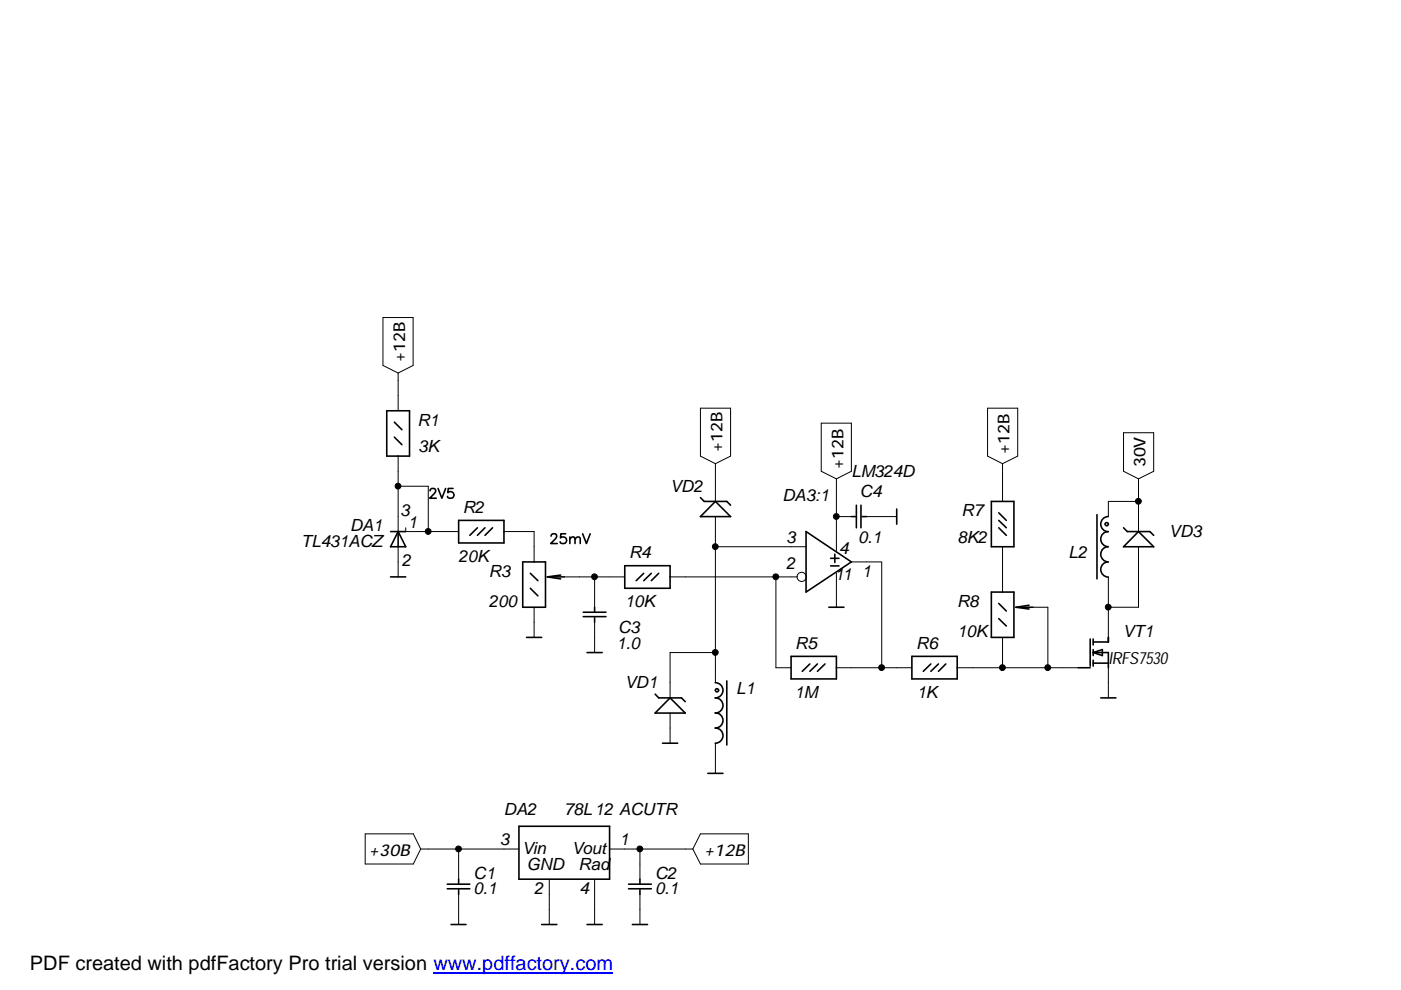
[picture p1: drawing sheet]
<svg xmlns="http://www.w3.org/2000/svg" width="297mm" height="210mm" viewBox="0 0 297 210" stroke-linecap="round" stroke-linejoin="round" font-family="sans-serif">
<g fill="#000" stroke="#000" stroke-width=".21">
<circle cx="84.4" cy="103.1" r=".62"/>
<circle cx="90.8" cy="112.7" r=".62"/>
<circle cx="151.7" cy="115.9" r=".62"/>
<circle cx="177.3" cy="109.5" r=".62"/>
<circle cx="241.4" cy="106.3" r=".62"/>
<circle cx="126" cy="122.3" r=".62"/>
<circle cx="151.7" cy="138.3" r=".62"/>
<circle cx="164.5" cy="122.3" r=".62"/>
<circle cx="235" cy="128.7" r=".62"/>
<circle cx="186.9" cy="141.5" r=".62"/>
<circle cx="212.5" cy="141.5" r=".62"/>
<circle cx="222.1" cy="141.5" r=".62"/>
<circle cx="97.2" cy="180" r=".62"/>
<circle cx="135.7" cy="180" r=".62"/>
</g>
<g fill="none" stroke="#000" stroke-width=".21">
<path d="M81.2 67.3h6.4v10.2l-3.2 1.6-3.2-1.6zM84.4 79.1v8M84.4 96.7v16h12.8M148.5 86.5h6.4v10.2l-3.2 1.6-3.2-1.6zM151.7 98.3v8M174.1 89.7h6.4v10.2l-3.2 1.6-3.2-1.6zM209.4 86.5h6.4v10.2l-3.2 1.6-3.2-1.6zM212.6 98.3v8M238.2 91.8h6.4v8.1l-3.2 1.6-3.2-1.6zM84.4 103.1h6.4v9.6M84.4 115.9v6.4M86 111.9v.8"/>
<path d="M106.8 112.7h6.4v6.4M151.7 109.5v35.3M151.7 115.9h19.2M177.3 101.5v15.2M177.3 109.5h3.2M180.5 119.1h6.4v22.5M183.7 109.5h6.4M212.6 115.9v9.6M241.4 106.3h-6.4v3.2M241.4 101.5v11.2M241.4 115.9v12.8h-6.4M113.2 128.7v6.4"/>
<path d="M119.6 122.3h12.9M126.1 122.3v6.4M126.1 131.9v6.5M142.1 122.3h26.9M151.7 138.4h-9.6v9.6M164.5 122.3v19.3h3.2M177.3 121.6v7.1M212.6 135.1v6.5M219 128.7h3.2v12.9M235 122.3v12.8M142.1 151.2v6.4M151.7 157.6v6.4"/>
<path d="M177.3 141.6h16M202.9 141.6h25.7M235 141.6v6.4M77.4 176.8h10.2l1.6 3.2-1.6 3.2h-10.2zM148.5 176.8h10.2v6.4h-10.2l-1.6-3.2zM89.2 180h20.8M97.2 180v6.4M97.2 189.6v6.4M116.5 186.4v9.6M126.1 186.4v9.6M129.2 180h17.7M135.7 180v6.4"/>
<path d="M135.7 189.6v6.4"/>
<circle cx="170" cy="122.3" r=".98"/>
</g>
<g fill="none" stroke="#000" stroke-width=".34">
<path d="M82 87.1h4.8v9.6h-4.8zM83.6 89.5l1.6 1.6M83.6 92.7l1.6 1.6M82.8 112.7h3.2M84.4 112.7l1.6 3.2h-3.2zM84.4 112.7v3.2M91.2 104.1l.1-.3 .3-.2h.4l.3 .2a.67 .67 0 0 1-.2 .9l-1 .9h1.4M92.9 103.6l.8 2 .8-2M96.1 103.6h-1.1v.9a.74 .74 0 0 1 1.1-.1 .74 .74 0 0 1-.1 1.1 .74 .74 0 0 1-1.1-.2M97.2 110.3h9.6v4.8h-9.6zM101.2 111.9l-1.6 1.6M102.8 111.9l-1.6 1.6"/>
<path d="M104.4 111.9l-1.6 1.6M110.8 119.1h4.9v9.6h-4.9zM116.8 113.7l.1-.3 .3-.2h.4l.3 .2a.67 .67 0 0 1-.2 .9l-.9 .9h1.4M119.9 113.2h-1l-.1 .9a.74 .74 0 0 1 1.2-.1 .74 .74 0 0 1-.2 1.1 .74 .74 0 0 1-1.1-.2M120.8 114.3l.5-.5 .5 .2 .1 1.2M120.8 113.8v1.4M121.9 114.3l.5-.5 .5 .2 .1 1.2M123.5 113.2l.8 2 .8-2M132.5 119.9h9.6v4.8h-9.6zM148.5 105.5l.8 .8h4.8l.8 .8M151.7 106.3l3.2 3.2h-6.4zM170.9 112.7l9.6 6.4-9.6 6.4z"/>
<path d="M176.1 118.4h1.8M176.1 120h1.8M177 117.5v1.8M180.5 109.5h1M181.6 107.1v4.8M182.5 107.1v4.8M182.8 109.5h.9M190.1 107.9v3.2M210.2 106.3h4.8v9.6h-4.8zM211.8 108.7l1.6 1.6M211.8 110.3l1.6 1.6M211.8 111.9l1.6 1.6"/>
<path d="M232.6 109.1v13.6M234.9 112.7a1.61 1.61 0 0 0-1.5 1.6 1.61 1.61 0 0 0 1.5 1.6 1.61 1.61 0 0 0-1.5 1.6 1.61 1.61 0 0 0 1.5 1.6 1.61 1.61 0 0 0-1.5 1.6 1.61 1.61 0 0 0 1.5 1.7M234.9 109.5a1.61 1.61 0 0 0-1.5 1.6 1.61 1.61 0 0 0 1.5 1.6M238.2 111.9l.8 .8h4.8l.8 .8M241.4 112.7l3.2 3.2h-6.4zM82.8 122.3h3.2M111.6 135.1h3.3M112.4 124.7l1.6 1.6M112.4 121.6l1.6 1.5M116.5 122.3h3.1M118.9 121.9l-2.9 .4 2.9 .4M123.7 129.8h4.8"/>
<path d="M123.7 130.7h4.8M124.5 138.4h3.2M126.1 128.7v1M126.1 131v.9M136.5 121.6l-1.6 1.5M138.1 121.6l-1.6 1.5M139.7 121.6l-1.6 1.5M167.7 139.2h9.6v4.7h-9.6zM175.7 128.7h3.2M193.3 139.2h9.6v4.7h-9.6zM210.2 125.5h4.8v9.6h-4.8zM211.8 131.2l1.6 1.5"/>
<path d="M211.8 127.9l1.6 1.7M215.8 128.7h3.2M218.2 128.3l-2.8 .4 2.8 .4M231.1 135.5v5.7M231.8 138.4h3.2v3.2M231.8 138.4l1.9-.7v1.3zM231.8 135.5v1.3M231.8 137.7v1.3M231.8 140v1.2M235 135.1v1h-3.2M138.9 147.2l.8 .8h4.8l.8 .8M140.5 157.6h3.2"/>
<path d="M142.1 148l3.2 3.2h-6.4zM151.6 144.8a1.61 1.61 0 0 1 1.7 1.6 1.61 1.61 0 0 1-1.7 1.6 1.61 1.61 0 0 1 1.7 1.6 1.61 1.61 0 0 1-1.7 1.6 1.59 1.59 0 0 1 1.7 1.6 1.59 1.59 0 0 1-1.7 1.6 1.61 1.61 0 0 1 1.7 1.6 1.61 1.61 0 0 1-1.7 1.6M154.1 144.4v13.6M171.7 140.8l-1.6 1.5M173.3 140.8l-1.6 1.5M174.9 140.8l-1.6 1.5M197.4 140.8l-1.7 1.5M199 140.8l-1.6 1.5M200.5 140.8l-1.5 1.5M228.6 141.6h2.5M231.8 140.6h3.2M233.4 148h3.2"/>
<path d="M110 175.2h19.2v11.2h-19.2zM150.1 164h3.2M94.8 187.5h4.8M94.8 188.4h4.8M95.6 196h3.2M97.2 186.4v1M97.2 188.7v.9M114.9 196h3.2M124.5 196h3.2M133.3 187.5h4.8M133.3 188.4h4.8M134.1 196h3.2"/>
<path d="M135.7 186.4v1M135.7 188.7v.9"/>
<circle cx="234.6" cy="111.1" r=".35"/>
<circle cx="152" cy="146.4" r=".35"/>
</g>
<path d="M91.9 206.3h38.1" fill="none" stroke="#00f" stroke-width=".3"/>
<text font-size="4.2" x="6.3" y="205.7">PDF created with pdfFactory Pro trial version www.pdffactory.com</text>
<g font-size="3.6">
<text x="88.5" y="90.3">R1</text>
<text x="88.6" y="95.9">3K</text>
<text x="180.5" y="101.1">LM324D</text>
<text x="142.1" y="104.3">VD2</text>
<text x="165.9" y="106.3">DA3:1</text>
<text x="182.3" y="105.5">C4</text>
<text x="74.2" y="112.7">DA1</text>
<text x="84.8" y="109.5">3</text>
<text x="86.4" y="111.9">1</text>
<text x="98.1" y="108.7">R2</text>
<text x="203.9" y="109.5">R7</text>
<text x="247.8" y="113.9">VD3</text>
<text x="63.8" y="115.9">TL431ACZ</text>
<text x="85.2" y="119.9">2</text>
<text x="97.2" y="119.1">20K</text>
<text x="133.4" y="118.3">R4</text>
<text x="166.7" y="115.1">3</text>
<text x="177.9" y="117.5">4</text>
<text x="181.9" y="115.1">0.1</text>
<text x="203" y="115.1">8K2</text>
<text x="226.6" y="118.3">L2</text>
<text x="103.6" y="122.3">R3</text>
<text x="166.7" y="120.7">2</text>
<text x="176.9" y="123.1">11</text>
<text x="182.8" y="122.3">1</text>
<text x="103.6" y="128.7">200</text>
<text x="132.5" y="128.7">10K</text>
<text x="202.9" y="128.7">R8</text>
<text x="130.7" y="137.5">1.0</text>
<text x="131.1" y="134.3">C3</text>
<text x="168.6" y="137.5">R5</text>
<text x="194.3" y="137.5">R6</text>
<text x="202.9" y="135.1">10K</text>
<text x="238" y="135.1">VT1</text>
<text x="235" y="140.8">I</text>
<text x="235.8" y="140.8">RFS7530</text>
<text x="132.5" y="145.9">VD1</text>
<text x="156.1" y="147.1">L1</text>
<text x="168.4" y="147.9">1M</text>
<text x="194.4" y="147.9">1K</text>
<text x="106.8" y="172.7">DA2</text>
<text x="119.6" y="172.7">78L12 ACUTR</text>
<text x="106" y="179.2">3</text>
<text x="131.4" y="179.2">1</text>
<text x="110.7" y="181.2">Vin</text>
<text x="111.7" y="184.4">GND</text>
<text x="121.2" y="181.2">Vout</text>
<text x="122.7" y="184.4">Rad</text>
<text x="100.4" y="189.6">0.1</text>
<text x="100.4" y="186.4">C1</text>
<text x="113.2" y="189.6">2</text>
<text x="122.9" y="189.6">4</text>
<text x="138.9" y="189.6">0.1</text>
<text x="138.9" y="186.4">C2</text>
</g>
<g font-size="3.5">
<text x="85.9" y="76.7" transform="rotate(-90 85.9 76.7)">+12B</text>
<text x="153.2" y="95.9" transform="rotate(-90 153.2 95.9)">+12B</text>
<text x="178.8" y="99.4" transform="rotate(-90 178.8 99.4)">+12B</text>
<text x="214" y="96.2" transform="rotate(-90 214 96.2)">+12B</text>
<text x="242.9" y="99.1" transform="rotate(-90 242.9 99.1)">30V</text>
<text x="78.2" y="181.4">+30B</text>
<text x="149.3" y="181.4">+12B</text>
</g>
</svg>
